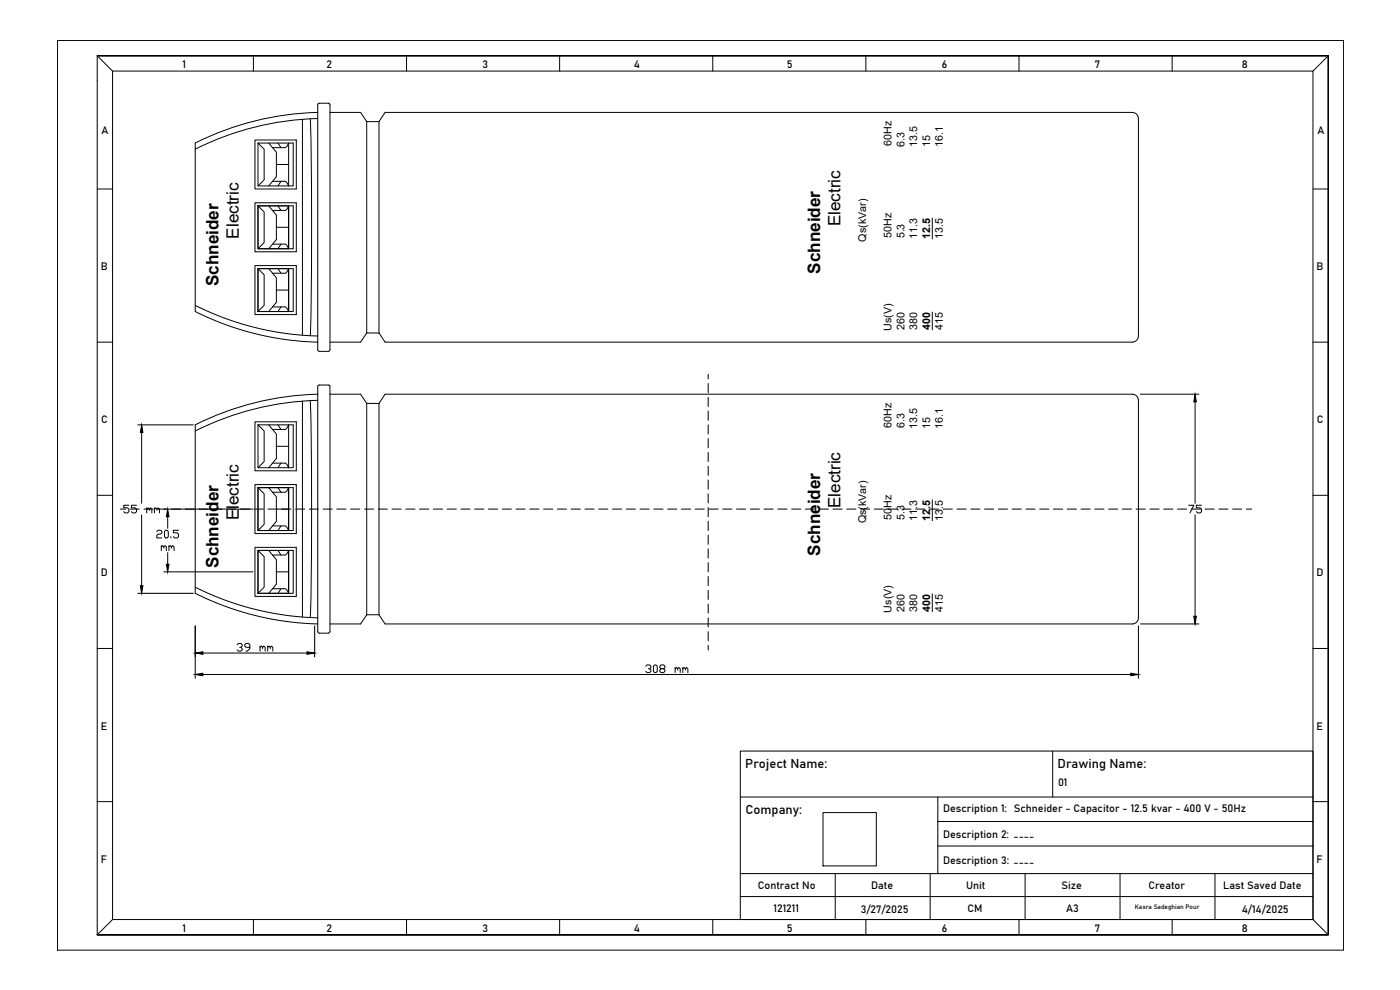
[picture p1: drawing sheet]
<svg xmlns="http://www.w3.org/2000/svg" width="420mm" height="297mm" viewBox="0 0 420 297" stroke-linecap="round" stroke-linejoin="round" font-family="sans-serif">
<!-- layer: 0 -->
<g fill="none" stroke="#000" stroke-width=".3">
<path d="M17.2 12.1h386v273h-386zM29.2 16.7h369.4v263.8h-369.4h369.4v-263.8zM29.2 16.7h369.4v263.8h-369.4zM29.2 16.7l4.6 4.6M76.1 16.7v4.6M122 16.7v4.6M168 16.7v4.6M213.9 16.7v4.6M259.9 16.7v4.6M305.8 16.7v4.6M351.8 16.7v4.6M398.6 16.7l-4.6 4.6"/>
<path d="M33.8 21.3v254.6h360.2M33.8 21.3h360.2v254.6M90.8 35.8v64.8M93.1 35.7l.3 10.3 .1 22.2-.1 22.2-.3 10.3M95.3 33.7a86.6 86.6 0 0 0-36.7 9.2v50.6a86.8 86.8 0 0 0 36.8 9.2v-71.3l.4-.4h2.8l.4 .4v73.8l-.4 .2-3-.1-.3-.4 .1-2.2M95.3 35.6a86.8 86.8 0 0 0-36.7 9.2M99 33.7h9.2l1.9 2.8M110.1 36.5v63.4M110.1 36.5h3.6M113.7 36.5l1.9-2.8h224.2a1.84 1.84 0 0 1 1.9 1.9v65.2a1.84 1.84 0 0 1-1.9 1.8l-224.2 .1-1.9-2.8M113.7 36.5v63.4M29.2 56.7h4.6"/>
<path d="M76.5 42h12.4v14.7h-12.4zM77.4 42.9h9.2v12.9h-9.2zM77.4 42.9l1.9 1.9v9.2l-1.9 1.8M80.6 42.9l2.3 2.8v7.3l-2.3 2.8M81.8 44.3h3.9l.9-1.4h1.4v12.9h-1.4l-.9-1.4h-3.9M82.9 49.4h3.7M83.4 42.9l.9 1.4M84.3 54.4l-.9 1.4M394 56.7h4.6M76.5 60.8h12.4v14.7h-12.4zM76.5 79.7h12.4v14.7h-12.4zM77.4 61.8h9.2v12.8h-9.2z"/>
<path d="M77.4 61.8l1.9 1.8v9.2l-1.9 1.8M80.6 61.8l2.3 2.7v7.4l-2.3 2.7M81.8 63.1h3.9l.9-1.3h1.4v12.8h-1.4l-.9-1.4h-3.9M82.9 68.2h3.7M83.4 61.8l.9 1.3M84.3 73.2l-.9 1.4M279.8 65.4v6.3M58.6 91.6a86.8 86.8 0 0 0 36.8 9.2M77.4 80.6h9.2v12.9h-9.2zM77.4 80.6l1.9 1.8v9.2l-1.9 1.9M80.6 80.6l2.3 2.8v7.3l-2.3 2.8M81.8 82h3.9l.9-1.4h1.4v12.9h-1.4l-.9-1.4h-3.9"/>
<path d="M82.9 87h3.7M83.4 80.6l.9 1.4M84.3 92.1l-.9 1.4M110.1 99.9l-1.9 2.8h-9.2M110.1 99.9h3.6M279.8 93.6v5.4M29.2 102.7h4.6M95.4 118.3l-.1-2.3 .3-.4 3-.1 .4 .2v74l-.4 .3-3-.1-.3-.4 .1-2.3M99 118.3h9.2l1.9 2.7M212.5 112.3v1.4M212.5 115.1v2.7M212.5 119.2v2.8"/>
<path d="M342.2 118.3h17.6M394 102.7h4.6M41.4 127.5h16.6M42.5 129.8v21.2M58.6 127.5a86.5 86.5 0 0 1 36.7-9.2l.1 68.9a86.8 86.8 0 0 1-36.8-9.2zM76.5 126.6h12.4v14.7h-12.4zM77.4 127.5h9.2v12.8h-9.2zM77.4 127.5l1.9 1.8v9.2l-1.9 1.8M80.6 127.5l2.3 2.7v7.4l-2.3 2.7M81.8 128.9h3.9l.9-1.4h1.4v12.8h-1.4l-.9-1.3h-3.9M82.9 133.9h3.7M83.4 127.5l.9 1.4"/>
<path d="M84.3 139l-.9 1.3M90.8 120.4v64.7M93.1 120.2l.3 10.3 .1 22.2-.1 22.3-.3 10.3M95.3 120.1a86.8 86.8 0 0 0-36.7 9.2M110.1 121h3.6M110.1 121v63.5M113.7 121l1.9-2.7h224.2a1.84 1.84 0 0 1 1.9 1.8v65.3a1.84 1.84 0 0 1-1.9 1.8h-224.2l-1.9-2.7M113.7 121v63.5M212.5 123.3v2.8M212.5 127.5v2.7M212.5 131.6v2.8M212.5 135.7v2.8"/>
<path d="M212.5 139.9v2.7M358.7 120.6v30.4M29.2 148.6h4.6M36.1 152.7h1.6M38.7 151.6h-1.6v.8h1.2l.4 .3v.8l-.4 .4h-.8l-.4-.4M39.1 152.7h2.7M41 151.6h-1.6v.8h1.2l.4 .3v.8l-.4 .4h-.8l-.4-.4M42.5 154.5v21.2M43.2 152.7h2.8M44 152.7l.4-.3 .4 .3v.4M44 152.4v1.5M44.8 152.7l.4-.3 .4 .3v1.2"/>
<path d="M46.3 152.7l.4-.3 .4 .3v.4M46.3 152.4v1.5M47.1 159.5l.3-.4h.8l.4 .4v.4l-.4 .4h-.8l-.3 .3v.8h1.5M47.1 152.7l.4-.3 .4 .3v1.2M47.3 152.7h28.6M49.7 159.1h.4l.4 .4v1.5l-.4 .4h-.4l-.3-.4v-1.5zM50.3 155v3.5M53.6 159.1h-1.6v.8h1.2l.4 .4v.7l-.4 .4h-.8l-.4-.4M76.3 152.7h2.7M76.5 145.4h12.4v14.7h-12.4zM77.4 146.3h9.2v12.9h-9.2zM77.4 146.3l1.9 1.9v9.1l-1.9 1.9"/>
<path d="M80.4 152.7h6.9M80.6 146.3l2.3 2.8v7.3l-2.3 2.8M81.8 147.7h3.9l.9-1.4h1.4v12.9h-1.4l-.9-1.4h-3.9M83.4 146.3l.9 1.4M84.3 157.8l-.9 1.4M88.7 152.7h2.8M92.8 152.7h2.8M97 152.7h2.7M101.1 152.7h2.8M105.2 152.7h2.8M109.4 152.7h2.7M113.5 152.7h2.8"/>
<path d="M117.6 152.7h2.8M121.8 152.7h2.7M125.9 152.7h2.8M130 152.7h2.8M134.2 152.7h2.7M138.3 152.7h2.8M142.5 152.7h2.7M146.6 152.7h2.7M150.7 152.7h2.8M154.9 152.7h2.7M159 152.7h2.8M163.1 152.7h2.8"/>
<path d="M167.3 152.7h2.7M171.4 152.7h2.8M175.5 152.7h2.8M179.7 152.7h2.7M183.8 152.7h2.8M187.9 152.7h2.8M192.1 152.7h2.7M196.2 152.7h2.8M200.4 152.7h2.7M204.5 152.7h2.7M208.6 152.7h2.8M212.5 144v2.8"/>
<path d="M212.5 148.2v2.7M212.5 152.3v2.7M212.5 156.4v2.8M212.8 152.7h2.7M216.9 152.7h2.8M221 152.7h2.8M225.2 152.7h2.7M229.3 152.7h2.8M233.4 152.7h2.8M237.6 152.7h2.7M241.7 152.7h2.8M245.8 152.7h2.8"/>
<path d="M250 152.7h2.7M254.1 152.7h2.8M258.3 152.7h2.7M262.4 152.7h2.7M266.5 152.7h2.8M270.7 152.7h2.7M274.8 152.7h2.7M278.9 152.7h2.8M279.8 150v6.2M283.1 152.7h2.7M287.2 152.7h2.8M291.3 152.7h2.8"/>
<path d="M295.5 152.7h2.7M299.6 152.7h2.8M303.7 152.7h2.8M307.9 152.7h2.7M312 152.7h2.8M316.2 152.7h2.7M320.3 152.7h2.7M324.4 152.7h2.8M328.6 152.7h2.7M332.7 152.7h2.7M336.8 152.7h2.8M341 152.7h2.7"/>
<path d="M345.1 152.7h2.8M349.2 152.7h2.8M353.4 152.7h2.7M356.7 151.6h1.6l-1.2 2.3M357.5 152.7h2.8M358.7 154.5v30.4M360.6 151.6h-1.6v.8h1.2l.4 .3v.8l-.4 .4h-.8l-.4-.4M361.6 152.7h2.8M365.8 152.7h2.7M369.9 152.7h2.8M374 152.7h1.7M394 148.6h4.6"/>
<path d="M41.4 178h16.6M48.4 164.1l.4-.4 .4 .4v.4M48.4 163.7v1.5M49.2 164.1l.4-.4 .3 .4v1.1M49.2 171.6h26.7M50.3 165.8v3.5M50.7 164.1l.4-.4 .4 .4v.4M50.7 163.7v1.5M51.3 161v.4M51.5 164.1l.3-.4 .4 .4v1.1M58.6 176.2a87 87 0 0 0 36.8 9.2M76.5 164.2h12.4v14.7h-12.4z"/>
<path d="M77.4 165.2h9.2v12.8h-9.2zM77.4 165.2l1.9 1.8v9.2l-1.9 1.8M80.6 165.2l2.3 2.7v7.4l-2.3 2.7M81.8 166.5h3.9l.9-1.3h1.4v12.8h-1.4l-.9-1.4h-3.9M82.9 171.6h3.7M83.4 165.2l.9 1.3M84.3 176.6l-.9 1.4M212.5 160.6v2.7M212.5 164.7v2.7M212.5 168.8v2.8M212.5 173v2.7M212.5 177.1v2.8"/>
<path d="M279.8 178.2v5.3M29.2 194.6h4.6M58.6 187.8v15.7M60.9 195.9h31.2M71.2 193.5l.3-.4h.8l.4 .4v.3l-.4 .4h-.4M72.3 194.2l.4 .4v.4l-.4 .4h-.8l-.3-.4M75 194.2h-1.2l-.4-.4v-.3l.4-.4h.8l.4 .4v1.1l-.8 .8h-.4M78 194.2l.4-.4 .4 .4v.4M78 193.8v1.6M78.8 194.2l.4-.4 .4 .4v1.2M80.3 194.2l.4-.4 .4 .4v.4M80.3 193.8v1.6"/>
<path d="M81.1 194.2l.4-.4 .4 .4v1.2M94.4 187.8v9.3M110.1 184.5l-1.9 2.7h-9.2M110.1 184.5h3.6M193.8 199.9l.4-.4h.8l.3 .4v.4l-.3 .3h-.4M196.1 199.9l.4-.4h.4l.4 .4v1.5l-.4 .4h-.4l-.4-.4zM212.5 181.2v2.8M212.5 185.4v2.7M212.5 189.5v2.8M212.5 193.6v1.4M341.7 187.8v15.7M342.2 187.2h17.6"/>
<path d="M394 194.6h4.6M60.9 202.4h278.5M195 200.6l.3 .4v.4l-.3 .4h-.8l-.4-.4M198.4 200.6l-.4-.3v-.4l.4-.4h.8l.3 .4v.4l-.3 .3h-.8l-.4 .4v.4l.4 .4h.8l.3-.4v-.4l-.3-.4M202.6 200.6l.4-.3 .4 .3v.4M202.6 200.3v1.5M203.4 200.6l.4-.3 .3 .3v1.2M204.9 200.6l.4-.3 .4 .3v.4M204.9 200.3v1.5M205.7 200.6l.4-.3 .3 .3v1.2M222.2 225.4h171.8v50.5h-171.8zM222.2 239.1h171.8"/>
<path d="M281.5 239.1v23M315.9 225.4v13.7M29.2 240.5h4.6M247 243.8h16v16h-16zM281.5 246.5h112.5M281.5 253.8h112.5M394 240.5h4.6M33.8 275.9l-4.6 4.6M76.1 275.9v4.6M122 275.9v4.6M168 275.9v4.6M213.9 275.9v4.6"/>
<path d="M222.2 262.1h171.8M222.2 269h171.8M250.7 262.1v13.8M259.9 275.9v4.6M279.2 262.1v13.8M305.8 275.9v4.6M307.6 262.1v13.8M336.1 262.1v13.8M351.8 275.9v4.6M364.6 262.1v13.8M394 275.9l4.6 4.6"/>
</g>
<path d="M42.5 127.5l.4 2.3h-.8zM358.7 118.3l.3 2.3h-.7zM50.3 152.7l.4 2.3h-.8zM42.1 175.7h.8l-.4 2.3zM49.9 169.3h.8l-.4 2.3zM58.6 195.9l2.3-.3v.7zM92.1 195.6l2.3 .3-2.3 .4zM358.3 184.9h.7l-.3 2.3zM58.6 202.4l2.3-.4v.8zM339.4 202l2.3 .4-2.3 .4z" fill="#000" stroke="#000" stroke-width=".3"/>
<g font-size="5.1">
<text x="71.7" y="71.6" transform="rotate(-90 71.7 71.6)">Electric</text>
<text x="252.3" y="67.9" transform="rotate(-90 252.3 67.9)">Electric</text>
<text x="246.1" y="82.2" transform="rotate(-90 246.1 82.2)">Schneider</text>
<text x="65.5" y="85.8" transform="rotate(-90 65.5 85.8)">Schneider</text>
<text x="252.3" y="152.5" transform="rotate(-90 252.3 152.5)">Electric</text>
<text x="71.7" y="156.1" transform="rotate(-90 71.7 156.1)">Electric</text>
<text x="246.1" y="166.7" transform="rotate(-90 246.1 166.7)">Schneider</text>
<text x="65.5" y="170.4" transform="rotate(-90 65.5 170.4)">Schneider</text>
</g>
<g font-size="3.9">
<text x="223.7" y="230.4">Project Name:</text>
<text x="317.4" y="230.4">Drawing Name:</text>
<text x="223.7" y="244.2">Company:</text>
</g>
<g font-size="3.2">
<text x="54.8" y="20.4">1</text>
<text x="97.9" y="20.4">2</text>
<text x="144.8" y="20.4">3</text>
<text x="190.3" y="20.4">4</text>
<text x="236.2" y="20.4">5</text>
<text x="282.6" y="20.4">6</text>
<text x="328.6" y="20.4">7</text>
<text x="372.7" y="20.4">8</text>
<text x="30.5" y="40.2">A</text>
<text x="395.4" y="40.2">A</text>
<text x="267.6" y="43.8" transform="rotate(-90 267.6 43.8)">60Hz</text>
<text x="271.4" y="44" transform="rotate(-90 271.4 44)">6.3</text>
<text x="275.3" y="44.2" transform="rotate(-90 275.3 44.2)">13.5</text>
<text x="279.1" y="44.2" transform="rotate(-90 279.1 44.2)">15</text>
<text x="283" y="44.2" transform="rotate(-90 283 44.2)">16.1</text>
<text x="267.6" y="71.4" transform="rotate(-90 267.6 71.4)">50Hz</text>
<text x="271.4" y="71.5" transform="rotate(-90 271.4 71.5)">5.3</text>
<text x="275.3" y="71.8" transform="rotate(-90 275.3 71.8)">11.3</text>
<text x="279.1" y="71.7" transform="rotate(-90 279.1 71.7)">12.5</text>
<text x="283" y="71.8" transform="rotate(-90 283 71.8)">13.5</text>
<text x="259.9" y="72.5" transform="rotate(-90 259.9 72.5)">Qs(kVar)</text>
<text x="30.3" y="81.1">B</text>
<text x="395.1" y="81.1">B</text>
<text x="267.6" y="99.2" transform="rotate(-90 267.6 99.2)">Us(V)</text>
<text x="271.4" y="99" transform="rotate(-90 271.4 99)">260</text>
<text x="275.3" y="99" transform="rotate(-90 275.3 99)">380</text>
<text x="279.1" y="99" transform="rotate(-90 279.1 99)">400</text>
<text x="283" y="99" transform="rotate(-90 283 99)">415</text>
<text x="30.3" y="127">C</text>
<text x="267.6" y="128.4" transform="rotate(-90 267.6 128.4)">60Hz</text>
<text x="271.4" y="128.5" transform="rotate(-90 271.4 128.5)">6.3</text>
<text x="275.3" y="128.7" transform="rotate(-90 275.3 128.7)">13.5</text>
<text x="279.1" y="128.7" transform="rotate(-90 279.1 128.7)">15</text>
<text x="283" y="128.7" transform="rotate(-90 283 128.7)">16.1</text>
<text x="395.2" y="127">C</text>
<text x="259.9" y="151.9" transform="rotate(-90 259.9 151.9)">kVar)</text>
<text x="267.6" y="156" transform="rotate(-90 267.6 156)">50</text>
<text x="267.6" y="152.4" transform="rotate(-90 267.6 152.4)">Hz</text>
<text x="259.9" y="157" transform="rotate(-90 259.9 157)">Qs(</text>
<text x="271.4" y="156.1" transform="rotate(-90 271.4 156.1)">5.3</text>
<text x="275.3" y="156.3" transform="rotate(-90 275.3 156.3)">11.3</text>
<text x="279.1" y="156.2" transform="rotate(-90 279.1 156.2)">12.5</text>
<text x="283" y="156.3" transform="rotate(-90 283 156.3)">13.5</text>
<text x="30.3" y="173">D</text>
<text x="395.1" y="173">D</text>
<text x="267.6" y="183.8" transform="rotate(-90 267.6 183.8)">Us(V)</text>
<text x="271.4" y="183.5" transform="rotate(-90 271.4 183.5)">260</text>
<text x="275.3" y="183.5" transform="rotate(-90 275.3 183.5)">380</text>
<text x="279.1" y="183.5" transform="rotate(-90 279.1 183.5)">400</text>
<text x="283" y="183.5" transform="rotate(-90 283 183.5)">415</text>
<text x="30.3" y="218.9">E</text>
<text x="395.1" y="218.9">E</text>
<text x="317.5" y="235.9">01</text>
<text x="283" y="243.7">Description 1: Schneider - Capacitor - 12.5 kvar - 400 V - 50Hz</text>
<text x="283" y="251.6">Description 2: ----</text>
<text x="30.3" y="258.9">F</text>
<text x="283" y="259.4">Description 3: ----</text>
<text x="395.1" y="258.9">F</text>
<text x="227.5" y="266.7">Contract No</text>
<text x="261.4" y="266.7">Date</text>
<text x="289.9" y="266.7">Unit</text>
<text x="318.5" y="266.7">Size</text>
<text x="344.6" y="266.7">Creator</text>
<text x="367.1" y="266.7">Last Saved Date</text>
<text x="232.1" y="273.6">121211</text>
<text x="258.3" y="273.9">3/27/2025</text>
<text x="290.4" y="273.6">CM</text>
<text x="320" y="273.6">A3</text>
<text x="372.7" y="273.9">4/14/2025</text>
<text x="54.8" y="279.6">1</text>
<text x="97.9" y="279.6">2</text>
<text x="144.8" y="279.6">3</text>
<text x="190.3" y="279.6">4</text>
<text x="236.2" y="279.6">5</text>
<text x="282.6" y="279.6">6</text>
<text x="328.6" y="279.6">7</text>
<text x="372.7" y="279.6">8</text>
</g>
<text font-size="1.9" x="340.6" y="272.7">Kasra Sadeghian Pour</text>
</svg>
